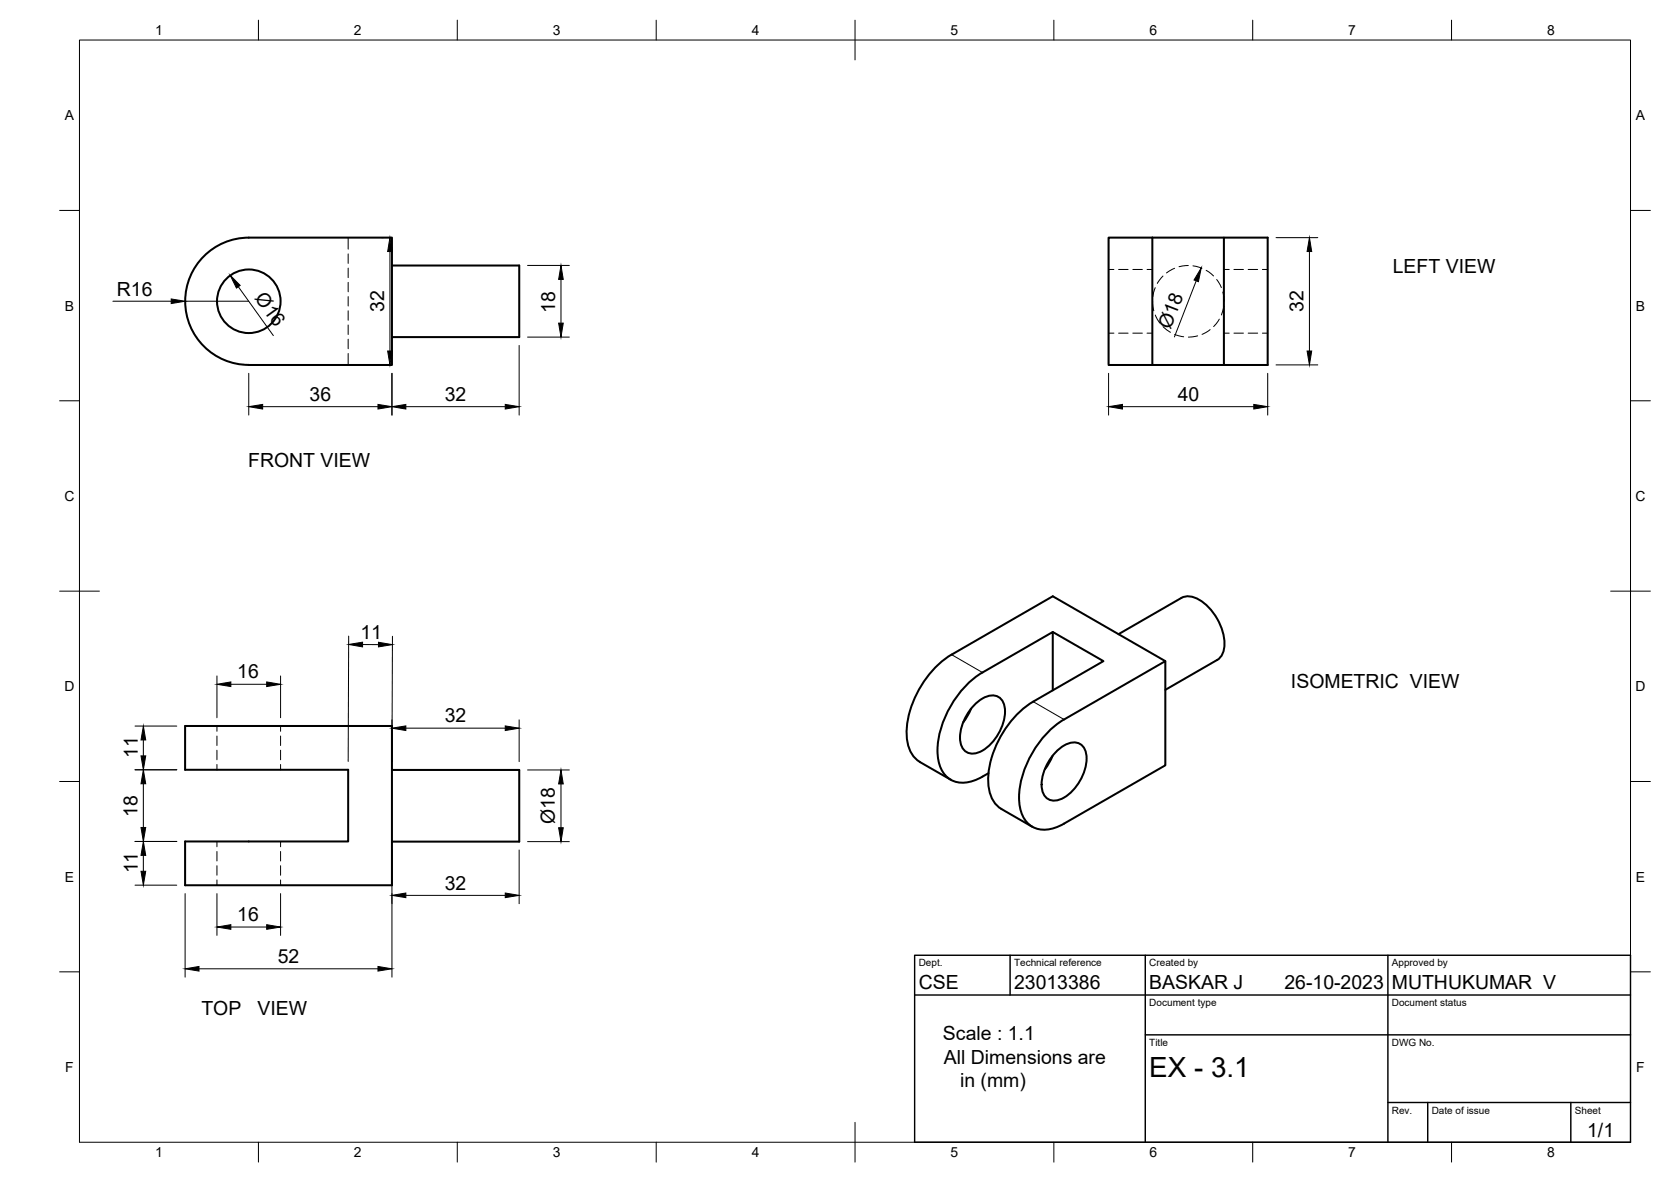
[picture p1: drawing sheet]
<svg xmlns="http://www.w3.org/2000/svg" width="420mm" height="297mm" viewBox="0 0 420 297" stroke-linecap="round" stroke-linejoin="round" font-family="sans-serif">
<!-- layer: Visible -->
<g fill="none" stroke="#000" stroke-width=".51">
<path d="M289.8 59.7v32M289.8 59.7h-11.1v32h11.1M289.8 59.7h17.9M307.7 59.7h11v32h-11zM51.3 64.4a15.9 15.9 0 0 1 11.3-4.7h36v32h-36a16 16 0 0 1-14.8-9.9 16 16 0 0 1 3.5-17.4zM98.6 66.7h32v18h-32M289.8 91.7h17.9M264.7 158.8l12.8 7.3-17.7 10.2a24.6 24.6 0 0 0-11.3 20.9 7.6 7.6 0 0 0 3.3 6.1M297 150.3l-15.8 9.1M297 150.3a4.8 4.8 0 0 1 5 .7 13.5 13.5 0 0 1 5.8 12.2 3.8 3.8 0 0 1-1.8 2.7l-13 7.5M244.1 178.1l-.8 1.8-1.1 1.6M245.4 176.7a5.2 5.2 0 0 1 5.7-1.6 4.5 4.5 0 0 1 1.5 4.7 12.3 12.3 0 0 1-6.5 9.3 3.2 3.2 0 0 1-4.6-2.7 12.1 12.1 0 0 1 3.9-9.7z"/>
<path d="M247 169l17.7-10.2v14.7M247 169a25 25 0 0 0-11.3 19.6 8.2 8.2 0 0 0 3.3 7.3 7.8 7.8 0 0 0 8-.7l1.5-.9M293 166.1l-28.3-16.3-25.4 14.7a24.6 24.6 0 0 0-11.3 20.9 7.6 7.6 0 0 0 3.3 6.1l7.8 4.4M46.5 182.4h52.1v40.1h-52.1v-11h41v-18.1h-41zM98.6 193.5h32v18h-32M264 183.5l3.6-2.7 25.4-14.7v26.2l-25.4 14.7a8.2 8.2 0 0 1-8 .8 7.8 7.8 0 0 1-3.4-7.4 25.3 25.3 0 0 1 7.8-16.9zM264.6 190l-.8 1.7-1.1 1.6M265.9 188.6a5.2 5.2 0 0 1 5.7-1.7 4.5 4.5 0 0 1 1.6 4.7 12.3 12.3 0 0 1-6.6 9.3 3.2 3.2 0 0 1-4.6-2.7 12.1 12.1 0 0 1 3.9-9.6zM251.8 203.3l7.8 4.5"/>
<circle cx="62.6" cy="75.7" r="8"/>
</g>
<!-- layer: Hidden -->
<g fill="none" stroke="#000" stroke-width=".25">
<path d="M87.5 59.7v2.9M87.5 63.8v2.4M87.5 67.4v2.4M87.5 71v2.3M87.5 74.5v2.4M87.5 78.1v2.4M278.7 67.7h1.4M281.3 67.7h2.4M284.8 67.7h2.4M288.4 67.7h1.4M289.8 75.7l.3 2.4M290.5 72.3l-.6 2.3"/>
<path d="M290.5 79.2l1.2 2M292.4 69.4l-1.4 1.8M295.3 67.4l-2 1.2M298.8 66.7l-2.3 .3M300 66.8l2.2 .6M303.3 67.9l1.8 1.4M305.9 70.2l1.2 2.1M307.5 73.4l.3 2.3M307.7 76.9l-.6 2.2M307.7 67.7h1.4M310.3 67.7h2.4M313.8 67.7h2.4"/>
<path d="M317.4 67.7h1.3M87.5 81.7v2.4M87.5 85.2v2.4M87.5 88.8v2.9M278.7 83.7h1.4M281.3 83.7h2.4M284.8 83.7h2.4M288.4 83.7h1.4M292.4 82.1l1.9 1.4M295.4 84l2.2 .6M301.1 84.4l-2.3 .3M304.3 82.8l-2.1 1.2"/>
<path d="M306.6 80.2l-1.4 1.9M307.7 83.7h1.4M310.3 83.7h2.4M313.8 83.7h2.4M317.4 83.7h1.3M54.5 182.4v1.4M54.5 185v2.4M54.5 188.5v2.4M54.5 192.1v1.3M70.5 182.4v1.4M70.5 185v2.4M70.5 188.5v2.4"/>
<path d="M70.5 192.1v1.3M54.5 211.5v1.3M54.5 214v2.4M54.5 217.6v2.3M70.5 211.5v1.3M70.5 214v2.4M70.5 217.6v2.3M54.5 221.1v1.4M70.5 221.1v1.4"/>
</g>
<!-- layer: Visible Narrow -->
<path d="M239.3 164.5l7.7 4.5M259.8 176.3l7.7 4.5" fill="none" stroke="#000" stroke-width=".25"/>
<!-- layer: BORDER -->
<g fill="none" stroke="#000" stroke-width=".25">
<path d="M20 10.1h390v276.9h-390zM65 5.1v5M115 5.1v5M165 5.1v5M215 5.1v10M265 5.1v5M315 5.1v5M365 5.1v5M15 52.9h5M410 52.9h5M15 100.7h5M410 100.7h5"/>
<path d="M15 148.6h10M405 148.6h10M15 196.4h5M410 196.4h5M15 244.2h5M410 244.2h5M65 287v5M115 287v5M165 287v5M215 282.1v9.9M265 287v5M315 287v5"/>
<path d="M365 287v5"/>
</g>
<!-- layer: TITLEBLOCK -->
<path d="M230 240.1h180v46.9h-180zM230 250h180M254 240.1v9.9M288 240.1v46.9M349 240.1v46.9M288 260.1h122M349 277.1h61M359 277.1v9.9M395 277.1v9.9" fill="none" stroke="#000" stroke-width=".36"/>
<!-- layer: FD_Dimensions -->
<g fill="none" stroke="#000" stroke-width=".25">
<path d="M95.9 59.7h.5M320.8 59.7h10.5M28.4 75.7h14.7M46.5 75.7h16M59.9 72.1l8.8 12.2M98 63.2v25M132.7 66.7h10.5M141.1 70.2v11M300.8 70.6l-5.5 14.1M329.2 63.2v25M62.5 93.8v10.5M95.9 91.7h.5"/>
<path d="M98.6 93.8v10.5M130.5 86.8v17.5M132.7 84.7h10.5M278.7 93.8v10.5M318.7 93.8v10.5M320.8 91.7h10.5M66 102.2h29M102 102.2h25M282.2 102.2h33.1M87.7 159.9l-.2 31.5M98.7 159.9l-.1 31.5v-10.5M54.5 169.9v10.5"/>
<path d="M58 172h9.1M70.5 169.9v10.5M91.2 162h4M34 193.4h10.4M34 182.5h10.4M36 186v4M36 197v10.9M102 183h25M130.5 180.9v10.5M132.7 193.5h10.5M141.1 197v11M34 211.5h10.4"/>
<path d="M36 215v4M98.6 213.6v32M130.5 213.6v13.5M132.7 211.5h10.5M34 222.4h10.4M46.5 224.6v21M54.5 224.6v10.5M58 233h9.1M70.5 224.6v10.5M102 225h25M50 243.5h45"/>
</g>
<g fill="#000" stroke="#000" stroke-width=".25">
<path d="M43.1 75.1l3.4 .6-3.4 .6zM57.9 69.2l2.5 2.5-.9 .7zM98 59.7l.6 3.5h-1.1zM141.1 66.7l.5 3.5h-1.1zM302 67.3l-.7 3.5-1.1-.4zM329.2 59.7l.6 3.5h-1.1zM97.5 88.2h1.1l-.6 3.5zM140.5 81.2h1.1l-.5 3.5zM328.7 88.2h1.1l-.6 3.5zM62.5 102.2l3.5-.6v1.2zM95 101.6l3.6 .6-3.6 .6zM98.6 102.2l3.4-.6v1.2z"/>
<path d="M127 101.6l3.5 .6-3.5 .6zM278.7 102.2l3.5-.6v1.2zM315.3 101.6l3.4 .6-3.4 .6zM54.5 172l3.5-.6v1.1zM67.1 171.4l3.4 .6-3.4 .5zM87.7 162l3.5-.6v1.2zM95.2 161.4l3.5 .6-3.5 .6zM35.5 190h1.1l-.6 3.4zM36 182.5l.6 3.5h-1.1zM36 193.4l.6 3.6h-1.1zM98.6 183l3.4-.6v1.2zM127 182.4l3.5 .6-3.5 .6z"/>
<path d="M141.1 193.5l.5 3.5h-1.1zM35.5 219h1.1l-.6 3.4zM36 211.5l.6 3.5h-1.1zM35.5 207.9h1.1l-.6 3.6zM140.5 208h1.1l-.5 3.5zM54.5 233l3.5-.6v1.1zM67.1 232.4l3.4 .6-3.4 .5zM98.6 225l3.4-.6v1.2zM127 224.4l3.5 .6-3.5 .6zM46.5 243.5l3.5-.6v1.1zM95 242.9l3.6 .6-3.6 .5z"/>
</g>
<text font-size="7" x="289" y="270.6">EX - 3.1</text>
<g font-size="4.9">
<text x="350.2" y="68.7">LEFT VIEW</text>
<text x="29.4" y="74.3">R16</text>
<text x="63.9" y="75" transform="rotate(54 63.9 75)">Ø16</text>
<text x="96.6" y="78.4" transform="rotate(-90 96.6 78.4)">32</text>
<text x="139.6" y="78.6" transform="rotate(-90 139.6 78.6)">18</text>
<text x="294.3" y="83" transform="rotate(-69 294.3 83)">Ø18</text>
<text x="327.8" y="78.4" transform="rotate(-90 327.8 78.4)">32</text>
<text x="77.8" y="100.7">36</text>
<text x="111.8" y="100.7">32</text>
<text x="296.1" y="100.7">40</text>
<text x="62.4" y="117.5">FRONT VIEW</text>
<text x="90.6" y="160.6">11</text>
<text x="59.7" y="170.5">16</text>
<text x="324.6" y="172.8">ISOMETRIC VIEW</text>
<text x="111.8" y="181.5">32</text>
<text x="34.6" y="190.5" transform="rotate(-90 34.6 190.5)">11</text>
<text x="34.6" y="205.3" transform="rotate(-90 34.6 205.3)">18</text>
<text x="139.5" y="207.1" transform="rotate(-90 139.5 207.1)">Ø18</text>
<text x="34.6" y="219.5" transform="rotate(-90 34.6 219.5)">11</text>
<text x="111.8" y="223.5">32</text>
<text x="59.7" y="231.5">16</text>
<text x="69.8" y="242">52</text>
<text x="231" y="248.5">CSE</text>
<text x="255" y="248.5">23013386</text>
<text x="289" y="248.5">BASKAR J</text>
<text x="323" y="248.5">26-10-2023</text>
<text x="350" y="248.5">MUTHUKUMAR V</text>
<text x="50.6" y="255.1">TOP</text>
<text x="64.8" y="255.1">VIEW</text>
<text x="237.1" y="261.5">Scale : 1.1</text>
<text x="237.3" y="267.3">All Dimensions are</text>
<text x="241.4" y="273.2">in (mm)</text>
<text x="399.1" y="285.7">1/1</text>
</g>
<g font-size="3.5">
<text x="39" y="8.8">1</text>
<text x="89" y="8.8">2</text>
<text x="139" y="8.8">3</text>
<text x="189" y="8.8">4</text>
<text x="239" y="8.8">5</text>
<text x="289" y="8.8">6</text>
<text x="339" y="8.8">7</text>
<text x="389" y="8.8">8</text>
<text x="16.3" y="30.2">A</text>
<text x="411.3" y="30.2">A</text>
<text x="16.3" y="78">B</text>
<text x="411.3" y="78">B</text>
<text x="16.2" y="125.9">C</text>
<text x="411.2" y="125.9">C</text>
<text x="16.2" y="173.7">D</text>
<text x="411.2" y="173.7">D</text>
<text x="16.3" y="221.6">E</text>
<text x="411.3" y="221.6">E</text>
<text x="16.4" y="269.4">F</text>
<text x="411.4" y="269.4">F</text>
<text x="39" y="290.8">1</text>
<text x="89" y="290.8">2</text>
<text x="139" y="290.8">3</text>
<text x="189" y="290.8">4</text>
<text x="239" y="290.8">5</text>
<text x="289" y="290.8">6</text>
<text x="339" y="290.8">7</text>
<text x="389" y="290.8">8</text>
</g>
<g font-size="2.5">
<text x="231" y="242.9">Dept.</text>
<text x="255" y="242.9">Technical reference</text>
<text x="289" y="242.9">Created by</text>
<text x="350" y="242.9">Approved by</text>
<text x="289" y="252.8">Document type</text>
<text x="350" y="252.8">Document status</text>
<text x="289" y="262.9">Title</text>
<text x="350" y="262.9">DWG No.</text>
<text x="350" y="279.9">Rev.</text>
<text x="360" y="279.9">Date of issue</text>
<text x="396" y="279.9">Sheet</text>
</g>
</svg>
